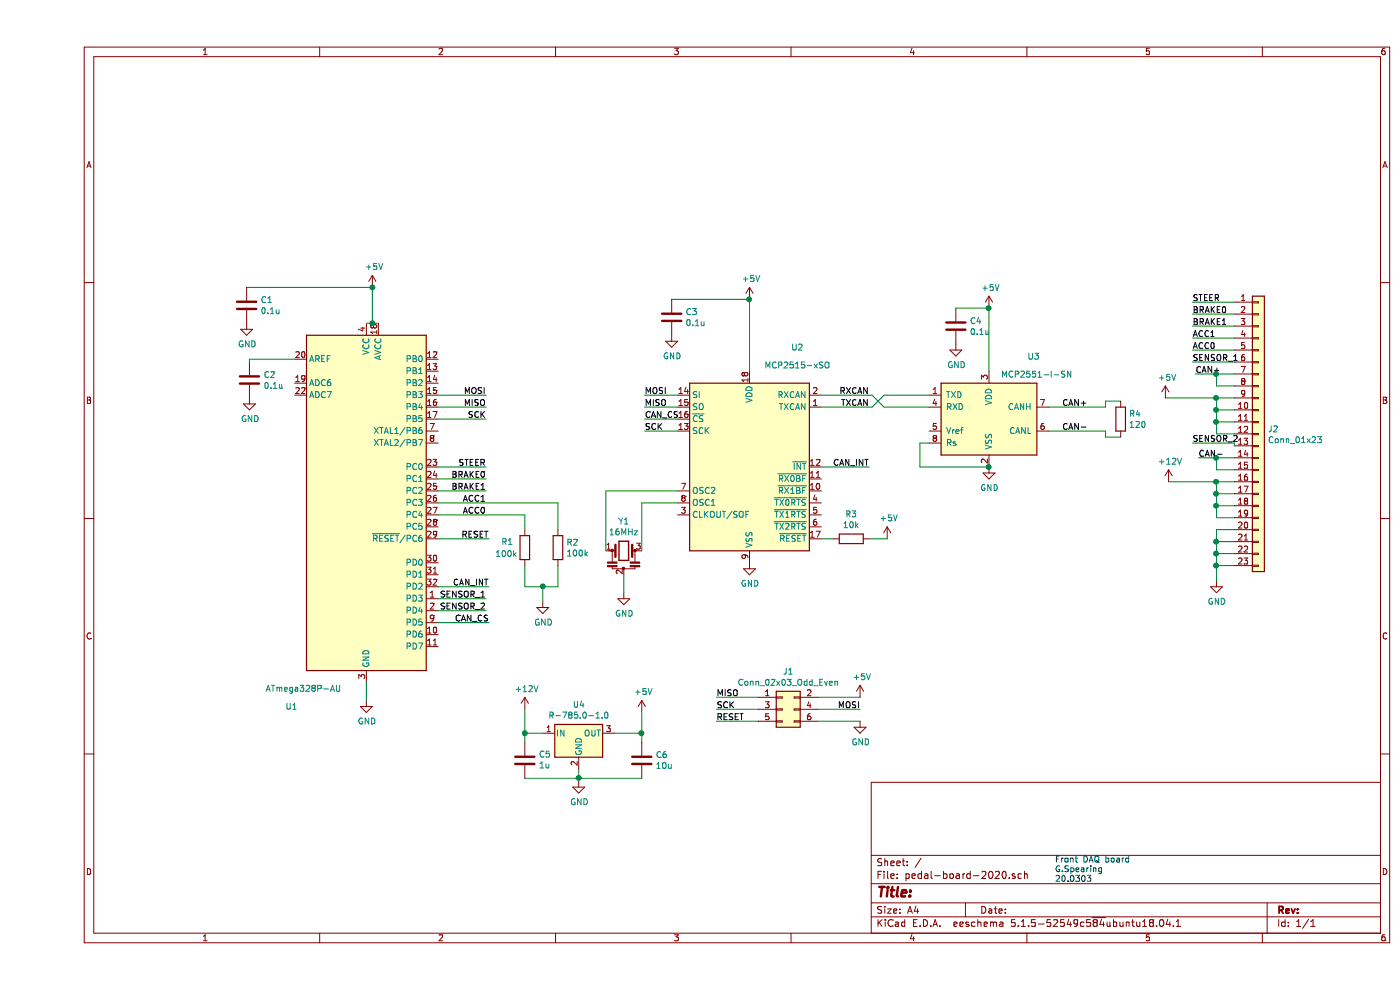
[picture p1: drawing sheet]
EESchema Schematic File Version 4
EELAYER 30 0
EELAYER END
$Descr A4 11693 8268
encoding utf-8
Sheet 1 1
Title ""
Date ""
Rev ""
Comp ""
Comment1 ""
Comment2 ""
Comment3 ""
Comment4 ""
$EndDescr
$Comp
L pedal-board-2020-rescue:ATmega328P-AU-MCU_Microchip_ATmega U1
U 1 1
P 2750 4200
F 0 "U1" H 2125 2500 50  0000 C CNN
F 1 "ATmega328P-AU" H 2225 2650 50  0000 C CNN
F 2 "Package_QFP:TQFP-32_7x7mm_P0.8mm" H 2750 4200 50  0001 C CIN
F 3 "http://ww1.microchip.com/downloads/en/DeviceDoc/ATmega328_P%20AVR%20MCU%20with%20picoPower%20Technology%20Data%20Sheet%2040001984A.pdf" H 2750 4200 50  0001 C CNN
	1    2750 4200
	1    0    0    -1  
$EndComp
$Comp
L Regulator_Switching:R-785.0-1.0 U4
U 1 1
P 4525 6125
F 0 "U4" H 4525 6367 50  0000 C CNN
F 1 "R-785.0-1.0" H 4525 6276 50  0000 C CNN
F 2 "Converter_DCDC:Converter_DCDC_RECOM_R-78E-0.5_THT" H 4575 5875 50  0001 L CIN
F 3 "https://www.recom-power.com/pdf/Innoline/R-78xx-1.0.pdf" H 4525 6125 50  0001 C CNN
	1    4525 6125
	1    0    0    -1  
$EndComp
$Comp
L Device:C C5
U 1 1
P 4075 6350
F 0 "C5" H 3960 6304 50  0000 R CNN
F 1 "1u" H 3960 6395 50  0000 R CNN
F 2 "Capacitor_SMD:C_0603_1608Metric_Pad1.05x0.95mm_HandSolder" H 4113 6200 50  0001 C CNN
F 3 "~" H 4075 6350 50  0001 C CNN
	1    4075 6350
	-1   0    0    1   
$EndComp
$Comp
L Device:C C6
U 1 1
P 5050 6350
F 0 "C6" H 5165 6396 50  0000 L CNN
F 1 "10u" H 5165 6305 50  0000 L CNN
F 2 "Capacitor_SMD:C_0603_1608Metric_Pad1.05x0.95mm_HandSolder" H 5088 6200 50  0001 C CNN
F 3 "~" H 5050 6350 50  0001 C CNN
	1    5050 6350
	1    0    0    -1  
$EndComp
$Comp
L power:GND #PWR0101
U 1 1
P 4525 6525
F 0 "#PWR0101" H 4525 6275 50  0001 C CNN
F 1 "GND" H 4530 6352 50  0000 C CNN
F 2 "" H 4525 6525 50  0001 C CNN
F 3 "" H 4525 6525 50  0001 C CNN
	1    4525 6525
	1    0    0    -1  
$EndComp
Wire Wire Line
	4525 6525 4525 6500
$Comp
L power:+12V #PWR0102
U 1 1
P 4075 5925
F 0 "#PWR0102" H 4075 5775 50  0001 C CNN
F 1 "+12V" H 4090 6098 50  0000 C CNN
F 2 "" H 4075 5925 50  0001 C CNN
F 3 "" H 4075 5925 50  0001 C CNN
	1    4075 5925
	1    0    0    -1  
$EndComp
$Comp
L power:+5V #PWR0103
U 1 1
P 5050 5950
F 0 "#PWR0103" H 5050 5800 50  0001 C CNN
F 1 "+5V" H 5065 6123 50  0000 C CNN
F 2 "" H 5050 5950 50  0001 C CNN
F 3 "" H 5050 5950 50  0001 C CNN
	1    5050 5950
	1    0    0    -1  
$EndComp
Wire Wire Line
	5050 5950 5050 6125
Wire Wire Line
	5050 6125 4825 6125
Wire Wire Line
	4075 5925 4075 6125
Wire Wire Line
	4075 6125 4225 6125
Wire Wire Line
	4075 6500 4525 6500
Connection ~ 4525 6500
Wire Wire Line
	4525 6500 4525 6425
Wire Wire Line
	4075 6200 4075 6125
Connection ~ 4075 6125
Wire Wire Line
	5050 6500 4525 6500
Wire Wire Line
	5050 6200 5050 6125
Connection ~ 5050 6125
$Comp
L Interface_CAN_LIN:MCP2515-xSO U2
U 1 1
P 5950 3900
F 0 "U2" H 6350 4900 50  0000 C CNN
F 1 "MCP2515-xSO" H 6350 4750 50  0000 C CNN
F 2 "Package_SO:SOIC-18W_7.5x11.6mm_P1.27mm" H 5950 3000 50  0001 C CIN
F 3 "http://ww1.microchip.com/downloads/en/DeviceDoc/21801e.pdf" H 6050 3100 50  0001 C CNN
	1    5950 3900
	1    0    0    -1  
$EndComp
$Comp
L Device:Resonator Y1
U 1 1
P 4900 4600
F 0 "Y1" H 4900 4848 50  0000 C CNN
F 1 "16MHz" H 4900 4757 50  0000 C CNN
F 2 "Crystal:Resonator_SMD_muRata_CSTxExxV-3Pin_3.0x1.1mm_HandSoldering" H 4875 4600 50  0001 C CNN
F 3 "~" H 4875 4600 50  0001 C CNN
	1    4900 4600
	1    0    0    -1  
$EndComp
$Comp
L Interface_CAN_LIN:MCP2551-I-SN U3
U 1 1
P 7950 3500
F 0 "U3" H 8325 4025 50  0000 C CNN
F 1 "MCP2551-I-SN" H 8350 3875 50  0000 C CNN
F 2 "Package_SO:SOIC-8_3.9x4.9mm_P1.27mm" H 7950 3000 50  0001 C CIN
F 3 "http://ww1.microchip.com/downloads/en/devicedoc/21667d.pdf" H 7950 3500 50  0001 C CNN
	1    7950 3500
	1    0    0    -1  
$EndComp
$Comp
L Connector_Generic:Conn_02x03_Odd_Even J1
U 1 1
P 6225 5925
F 0 "J1" H 6275 6242 50  0000 C CNN
F 1 "Conn_02x03_Odd_Even" H 6275 6151 50  0000 C CNN
F 2 "Connector_PinHeader_2.54mm:PinHeader_2x03_P2.54mm_Vertical" H 6225 5925 50  0001 C CNN
F 3 "~" H 6225 5925 50  0001 C CNN
	1    6225 5925
	1    0    0    -1  
$EndComp
$Comp
L power:+5V #PWR0104
U 1 1
P 6875 5825
F 0 "#PWR0104" H 6875 5675 50  0001 C CNN
F 1 "+5V" H 6890 5998 50  0000 C CNN
F 2 "" H 6875 5825 50  0001 C CNN
F 3 "" H 6875 5825 50  0001 C CNN
	1    6875 5825
	1    0    0    -1  
$EndComp
Wire Wire Line
	6875 5825 6525 5825
$Comp
L power:GND #PWR0105
U 1 1
P 6875 6025
F 0 "#PWR0105" H 6875 5775 50  0001 C CNN
F 1 "GND" H 6880 5852 50  0000 C CNN
F 2 "" H 6875 6025 50  0001 C CNN
F 3 "" H 6875 6025 50  0001 C CNN
	1    6875 6025
	1    0    0    -1  
$EndComp
Wire Wire Line
	6875 6025 6525 6025
Text Label 6875 5925 2    50   ~ 0
MOSI
Wire Wire Line
	6875 5925 6525 5925
Text Label 5675 5825 0    50   ~ 0
MISO
Wire Wire Line
	5675 5825 6025 5825
Text Label 5675 5925 0    50   ~ 0
SCK
Wire Wire Line
	5675 5925 6025 5925
Text Label 5675 6025 0    50   ~ 0
RESET
Wire Wire Line
	5675 6025 6025 6025
$Comp
L Device:R R3
U 1 1
P 6800 4500
F 0 "R3" V 6593 4500 50  0000 C CNN
F 1 "10k" V 6684 4500 50  0000 C CNN
F 2 "Resistor_SMD:R_0603_1608Metric_Pad1.05x0.95mm_HandSolder" V 6730 4500 50  0001 C CNN
F 3 "~" H 6800 4500 50  0001 C CNN
	1    6800 4500
	0    1    1    0   
$EndComp
Wire Wire Line
	7450 3300 7075 3300
Wire Wire Line
	7075 3300 6975 3400
Wire Wire Line
	6975 3400 6550 3400
Wire Wire Line
	6550 3300 6975 3300
Wire Wire Line
	6975 3300 7075 3400
Wire Wire Line
	7075 3400 7450 3400
Text Label 6950 3300 2    50   ~ 0
RXCAN
Text Label 6950 3400 2    50   ~ 0
TXCAN
$Comp
L power:+5V #PWR0106
U 1 1
P 7100 4500
F 0 "#PWR0106" H 7100 4350 50  0001 C CNN
F 1 "+5V" H 7115 4673 50  0000 C CNN
F 2 "" H 7100 4500 50  0001 C CNN
F 3 "" H 7100 4500 50  0001 C CNN
	1    7100 4500
	1    0    0    -1  
$EndComp
Wire Wire Line
	6650 4500 6550 4500
Wire Wire Line
	6950 4500 7100 4500
$Comp
L power:GND #PWR0107
U 1 1
P 4900 4950
F 0 "#PWR0107" H 4900 4700 50  0001 C CNN
F 1 "GND" H 4905 4777 50  0000 C CNN
F 2 "" H 4900 4950 50  0001 C CNN
F 3 "" H 4900 4950 50  0001 C CNN
	1    4900 4950
	1    0    0    -1  
$EndComp
Wire Wire Line
	4900 4950 4900 4800
Wire Wire Line
	5050 4200 5350 4200
Wire Wire Line
	4750 4600 4750 4100
Wire Wire Line
	4750 4100 5350 4100
Wire Wire Line
	3350 3300 3750 3300
Wire Wire Line
	3350 3400 3750 3400
Wire Wire Line
	3350 3500 3750 3500
Wire Wire Line
	3350 5200 3775 5200
Wire Wire Line
	3350 4900 3775 4900
$Comp
L Device:R R1
U 1 1
P 4075 4575
F 0 "R1" H 3875 4625 50  0000 L CNN
F 1 "100k" H 3825 4525 50  0000 L CNN
F 2 "Resistor_SMD:R_0603_1608Metric_Pad1.05x0.95mm_HandSolder" V 4005 4575 50  0001 C CNN
F 3 "~" H 4075 4575 50  0001 C CNN
	1    4075 4575
	1    0    0    -1  
$EndComp
$Comp
L Device:R R2
U 1 1
P 4350 4575
F 0 "R2" H 4420 4621 50  0000 L CNN
F 1 "100k" H 4420 4530 50  0000 L CNN
F 2 "Resistor_SMD:R_0603_1608Metric_Pad1.05x0.95mm_HandSolder" V 4280 4575 50  0001 C CNN
F 3 "~" H 4350 4575 50  0001 C CNN
	1    4350 4575
	1    0    0    -1  
$EndComp
Wire Wire Line
	4350 4200 4350 4425
Wire Wire Line
	3350 4200 4350 4200
Wire Wire Line
	4075 4300 4075 4425
Wire Wire Line
	3350 4300 4075 4300
Wire Wire Line
	4075 4725 4075 4900
Wire Wire Line
	4075 4900 4225 4900
Wire Wire Line
	4350 4900 4350 4725
$Comp
L power:GND #PWR0108
U 1 1
P 4225 5025
F 0 "#PWR0108" H 4225 4775 50  0001 C CNN
F 1 "GND" H 4230 4852 50  0000 C CNN
F 2 "" H 4225 5025 50  0001 C CNN
F 3 "" H 4225 5025 50  0001 C CNN
	1    4225 5025
	1    0    0    -1  
$EndComp
Wire Wire Line
	4225 5025 4225 4900
Connection ~ 4225 4900
Wire Wire Line
	4225 4900 4350 4900
Text Label 3775 4900 2    50   ~ 0
CAN_INT
Text Label 3775 5200 2    50   ~ 0
CAN_CS
Text Label 3750 3300 2    50   ~ 0
MOSI
Text Label 3750 3400 2    50   ~ 0
MISO
Text Label 3750 3500 2    50   ~ 0
SCK
Wire Wire Line
	5350 3300 5075 3300
Wire Wire Line
	5350 3400 5075 3400
Wire Wire Line
	5350 3500 5075 3500
Wire Wire Line
	5350 3600 5075 3600
Text Label 5075 3300 0    50   ~ 0
MOSI
Text Label 5075 3400 0    50   ~ 0
MISO
Text Label 5075 3500 0    50   ~ 0
CAN_CS
Text Label 5075 3600 0    50   ~ 0
SCK
Text Label 3775 4500 2    50   ~ 0
RESET
Wire Wire Line
	3775 4500 3350 4500
$Comp
L Device:C C2
U 1 1
P 1775 3175
F 0 "C2" H 1890 3221 50  0000 L CNN
F 1 "0.1u" H 1890 3130 50  0000 L CNN
F 2 "Capacitor_SMD:C_0603_1608Metric_Pad1.05x0.95mm_HandSolder" H 1813 3025 50  0001 C CNN
F 3 "~" H 1775 3175 50  0001 C CNN
	1    1775 3175
	1    0    0    -1  
$EndComp
Wire Wire Line
	2150 3000 1775 3000
Wire Wire Line
	1775 3000 1775 3025
$Comp
L power:GND #PWR0109
U 1 1
P 1775 3325
F 0 "#PWR0109" H 1775 3075 50  0001 C CNN
F 1 "GND" H 1780 3152 50  0000 C CNN
F 2 "" H 1775 3325 50  0001 C CNN
F 3 "" H 1775 3325 50  0001 C CNN
	1    1775 3325
	1    0    0    -1  
$EndComp
$Comp
L Device:C C1
U 1 1
P 1750 2550
F 0 "C1" H 1865 2596 50  0000 L CNN
F 1 "0.1u" H 1865 2505 50  0000 L CNN
F 2 "Capacitor_SMD:C_0603_1608Metric_Pad1.05x0.95mm_HandSolder" H 1788 2400 50  0001 C CNN
F 3 "~" H 1750 2550 50  0001 C CNN
	1    1750 2550
	1    0    0    -1  
$EndComp
$Comp
L Device:C C3
U 1 1
P 5300 2650
F 0 "C3" H 5415 2696 50  0000 L CNN
F 1 "0.1u" H 5415 2605 50  0000 L CNN
F 2 "Capacitor_SMD:C_0603_1608Metric_Pad1.05x0.95mm_HandSolder" H 5338 2500 50  0001 C CNN
F 3 "~" H 5300 2650 50  0001 C CNN
	1    5300 2650
	1    0    0    -1  
$EndComp
Wire Wire Line
	5950 3100 5950 2500
Wire Wire Line
	5950 2500 5300 2500
$Comp
L power:+5V #PWR0110
U 1 1
P 5950 2500
F 0 "#PWR0110" H 5950 2350 50  0001 C CNN
F 1 "+5V" H 5965 2673 50  0000 C CNN
F 2 "" H 5950 2500 50  0001 C CNN
F 3 "" H 5950 2500 50  0001 C CNN
	1    5950 2500
	1    0    0    -1  
$EndComp
Connection ~ 5950 2500
$Comp
L power:GND #PWR0111
U 1 1
P 5300 2800
F 0 "#PWR0111" H 5300 2550 50  0001 C CNN
F 1 "GND" H 5305 2627 50  0000 C CNN
F 2 "" H 5300 2800 50  0001 C CNN
F 3 "" H 5300 2800 50  0001 C CNN
	1    5300 2800
	1    0    0    -1  
$EndComp
$Comp
L Device:C C4
U 1 1
P 7675 2725
F 0 "C4" H 7790 2771 50  0000 L CNN
F 1 "0.1u" H 7790 2680 50  0000 L CNN
F 2 "Capacitor_SMD:C_0603_1608Metric_Pad1.05x0.95mm_HandSolder" H 7713 2575 50  0001 C CNN
F 3 "~" H 7675 2725 50  0001 C CNN
	1    7675 2725
	1    0    0    -1  
$EndComp
$Comp
L power:GND #PWR0112
U 1 1
P 7675 2875
F 0 "#PWR0112" H 7675 2625 50  0001 C CNN
F 1 "GND" H 7680 2702 50  0000 C CNN
F 2 "" H 7675 2875 50  0001 C CNN
F 3 "" H 7675 2875 50  0001 C CNN
	1    7675 2875
	1    0    0    -1  
$EndComp
Wire Wire Line
	7675 2575 7950 2575
Wire Wire Line
	7950 2575 7950 3100
$Comp
L power:+5V #PWR0113
U 1 1
P 7950 2575
F 0 "#PWR0113" H 7950 2425 50  0001 C CNN
F 1 "+5V" H 7965 2748 50  0000 C CNN
F 2 "" H 7950 2575 50  0001 C CNN
F 3 "" H 7950 2575 50  0001 C CNN
	1    7950 2575
	1    0    0    -1  
$EndComp
Connection ~ 7950 2575
Wire Wire Line
	1750 2400 2800 2400
Wire Wire Line
	2800 2400 2800 2700
Wire Wire Line
	2800 2700 2750 2700
Wire Wire Line
	2850 2700 2800 2700
Connection ~ 2800 2700
$Comp
L power:GND #PWR0114
U 1 1
P 1750 2700
F 0 "#PWR0114" H 1750 2450 50  0001 C CNN
F 1 "GND" H 1755 2527 50  0000 C CNN
F 2 "" H 1750 2700 50  0001 C CNN
F 3 "" H 1750 2700 50  0001 C CNN
	1    1750 2700
	1    0    0    -1  
$EndComp
Text Label 6950 3900 2    50   ~ 0
CAN_INT
Wire Wire Line
	6950 3900 6550 3900
Text Label 3750 4200 2    50   ~ 0
ACC1
Text Label 3750 4300 2    50   ~ 0
ACC0
Wire Wire Line
	10000 4725 9850 4725
Connection ~ 9850 4725
Wire Wire Line
	10000 4625 9850 4625
Connection ~ 9850 4625
Wire Wire Line
	9850 4625 9850 4725
Wire Wire Line
	10000 4525 9850 4525
Wire Wire Line
	9850 4525 9850 4625
Text Label 9650 2925 0    50   ~ 0
ACC0
Wire Wire Line
	9850 4725 9850 4850
$Comp
L power:GND #PWR0117
U 1 1
P 9850 4850
F 0 "#PWR0117" H 9850 4600 50  0001 C CNN
F 1 "GND" H 9855 4677 50  0000 C CNN
F 2 "" H 9850 4850 50  0001 C CNN
F 3 "" H 9850 4850 50  0001 C CNN
	1    9850 4850
	1    0    0    -1  
$EndComp
Text Label 8775 3400 2    50   ~ 0
CAN+
Text Label 8775 3600 2    50   ~ 0
CAN-
$Comp
L Device:R R4
U 1 1
P 9050 3500
F 0 "R4" H 9120 3546 50  0000 L CNN
F 1 "120" H 9120 3455 50  0000 L CNN
F 2 "Resistor_SMD:R_0603_1608Metric_Pad1.05x0.95mm_HandSolder" V 8980 3500 50  0001 C CNN
F 3 "~" H 9050 3500 50  0001 C CNN
	1    9050 3500
	1    0    0    -1  
$EndComp
Wire Wire Line
	9050 3350 8925 3350
Wire Wire Line
	8925 3350 8925 3400
Wire Wire Line
	8450 3400 8925 3400
Wire Wire Line
	8925 3600 8925 3650
Wire Wire Line
	8925 3650 9050 3650
Wire Wire Line
	8450 3600 8925 3600
Wire Wire Line
	5050 4200 5050 4600
Text Label 9675 3125 0    50   ~ 0
CAN+
Text Label 9700 3825 0    50   ~ 0
CAN-
$Comp
L power:+5V #PWR0118
U 1 1
P 2800 2400
F 0 "#PWR0118" H 2800 2250 50  0001 C CNN
F 1 "+5V" H 2815 2573 50  0000 C CNN
F 2 "" H 2800 2400 50  0001 C CNN
F 3 "" H 2800 2400 50  0001 C CNN
	1    2800 2400
	1    0    0    -1  
$EndComp
Connection ~ 2800 2400
Wire Wire Line
	7450 3700 7375 3700
Wire Wire Line
	7375 3700 7375 3900
Wire Wire Line
	7375 3900 7950 3900
Text Label 3750 3900 2    50   ~ 0
STEER
Wire Wire Line
	3750 3900 3350 3900
Text Label 3750 4000 2    50   ~ 0
BRAKE0
Wire Wire Line
	3750 4000 3350 4000
Text Label 3750 4100 2    50   ~ 0
BRAKE1
Wire Wire Line
	3750 4100 3350 4100
$Comp
L Connector_Generic:Conn_01x23 J2
U 1 1
P 10200 3625
F 0 "J2" H 10280 3667 50  0000 L CNN
F 1 "Conn_01x23" H 10280 3576 50  0000 L CNN
F 2 "Connector_TE-Connectivity:TE_AMPSEAL_1-776087-x_3Rows_23_P0.4mm_Horizontal" H 10200 3625 50  0001 C CNN
F 3 "~" H 10200 3625 50  0001 C CNN
	1    10200 3625
	1    0    0    -1  
$EndComp
Wire Wire Line
	10000 4425 9850 4425
Wire Wire Line
	9850 4425 9850 4525
Connection ~ 9850 4525
Wire Wire Line
	10000 4325 9850 4325
Wire Wire Line
	9850 4325 9850 4225
Wire Wire Line
	9850 4225 10000 4225
Wire Wire Line
	10000 4025 9850 4025
Wire Wire Line
	9850 4025 9850 4125
Connection ~ 9850 4225
Wire Wire Line
	10000 4125 9850 4125
Connection ~ 9850 4125
$Comp
L power:+5V #PWR0115
U 1 1
P 9425 3325
F 0 "#PWR0115" H 9425 3175 50  0001 C CNN
F 1 "+5V" H 9440 3498 50  0000 C CNN
F 2 "" H 9425 3325 50  0001 C CNN
F 3 "" H 9425 3325 50  0001 C CNN
	1    9425 3325
	1    0    0    -1  
$EndComp
Wire Wire Line
	9850 4125 9850 4225
Wire Wire Line
	9450 4025 9850 4025
Connection ~ 9850 4025
Wire Wire Line
	10000 3325 9850 3325
Wire Wire Line
	9850 3325 9850 3425
Wire Wire Line
	9850 3625 10000 3625
Wire Wire Line
	10000 3525 9850 3525
Connection ~ 9850 3525
Wire Wire Line
	9850 3525 9850 3625
Wire Wire Line
	10000 3425 9850 3425
Connection ~ 9850 3425
Wire Wire Line
	9850 3425 9850 3525
$Comp
L power:+12V #PWR0116
U 1 1
P 9450 4025
F 0 "#PWR0116" H 9450 3875 50  0001 C CNN
F 1 "+12V" H 9465 4198 50  0000 C CNN
F 2 "" H 9450 4025 50  0001 C CNN
F 3 "" H 9450 4025 50  0001 C CNN
	1    9450 4025
	1    0    0    -1  
$EndComp
Wire Wire Line
	9425 3325 9850 3325
Connection ~ 9850 3325
Text Label 9650 2625 0    50   ~ 0
BRAKE0
Wire Wire Line
	9650 2725 10000 2725
Wire Wire Line
	9650 2625 10000 2625
Wire Wire Line
	9650 2525 10000 2525
Wire Wire Line
	10000 2825 9650 2825
Wire Wire Line
	10000 2925 9650 2925
Text Label 9650 2725 0    50   ~ 0
BRAKE1
Wire Wire Line
	9700 3825 9850 3825
Wire Wire Line
	10000 3925 9850 3925
Wire Wire Line
	10000 3225 9850 3225
Wire Wire Line
	10000 3125 9850 3125
Wire Wire Line
	9850 3925 9850 3825
Connection ~ 9850 3825
Wire Wire Line
	9850 3825 10000 3825
Wire Wire Line
	9850 3225 9850 3125
Connection ~ 9850 3125
Wire Wire Line
	9850 3125 9675 3125
Text Label 9650 2825 0    50   ~ 0
ACC1
Text Label 9650 2525 0    50   ~ 0
STEER
$Comp
L power:GND #PWR0119
U 1 1
P 2750 5850
F 0 "#PWR0119" H 2750 5600 50  0001 C CNN
F 1 "GND" H 2755 5677 50  0000 C CNN
F 2 "" H 2750 5850 50  0001 C CNN
F 3 "" H 2750 5850 50  0001 C CNN
	1    2750 5850
	1    0    0    -1  
$EndComp
Wire Wire Line
	2750 5700 2750 5850
$Comp
L power:GND #PWR0120
U 1 1
P 5950 4700
F 0 "#PWR0120" H 5950 4450 50  0001 C CNN
F 1 "GND" H 5955 4527 50  0000 C CNN
F 2 "" H 5950 4700 50  0001 C CNN
F 3 "" H 5950 4700 50  0001 C CNN
	1    5950 4700
	1    0    0    -1  
$EndComp
$Comp
L power:GND #PWR0121
U 1 1
P 7950 3900
F 0 "#PWR0121" H 7950 3650 50  0001 C CNN
F 1 "GND" H 7955 3727 50  0000 C CNN
F 2 "" H 7950 3900 50  0001 C CNN
F 3 "" H 7950 3900 50  0001 C CNN
	1    7950 3900
	1    0    0    -1  
$EndComp
Connection ~ 7950 3900
Text Label 9650 3025 0    50   ~ 0
SENSOR_1
Wire Wire Line
	9650 3025 10000 3025
Text Label 9650 3700 0    50   ~ 0
SENSOR_2
Wire Wire Line
	9650 3700 10000 3700
Wire Wire Line
	10000 3700 10000 3725
Text Label 3750 5000 2    50   ~ 0
SENSOR_1
Wire Wire Line
	3750 5000 3350 5000
Text Label 3750 5100 2    50   ~ 0
SENSOR_2
Wire Wire Line
	3750 5100 3350 5100
Text Notes 8500 7375 0    50   ~ 0
Front DAQ board\nG.Spearing\n20.0303
$EndSCHEMATC
